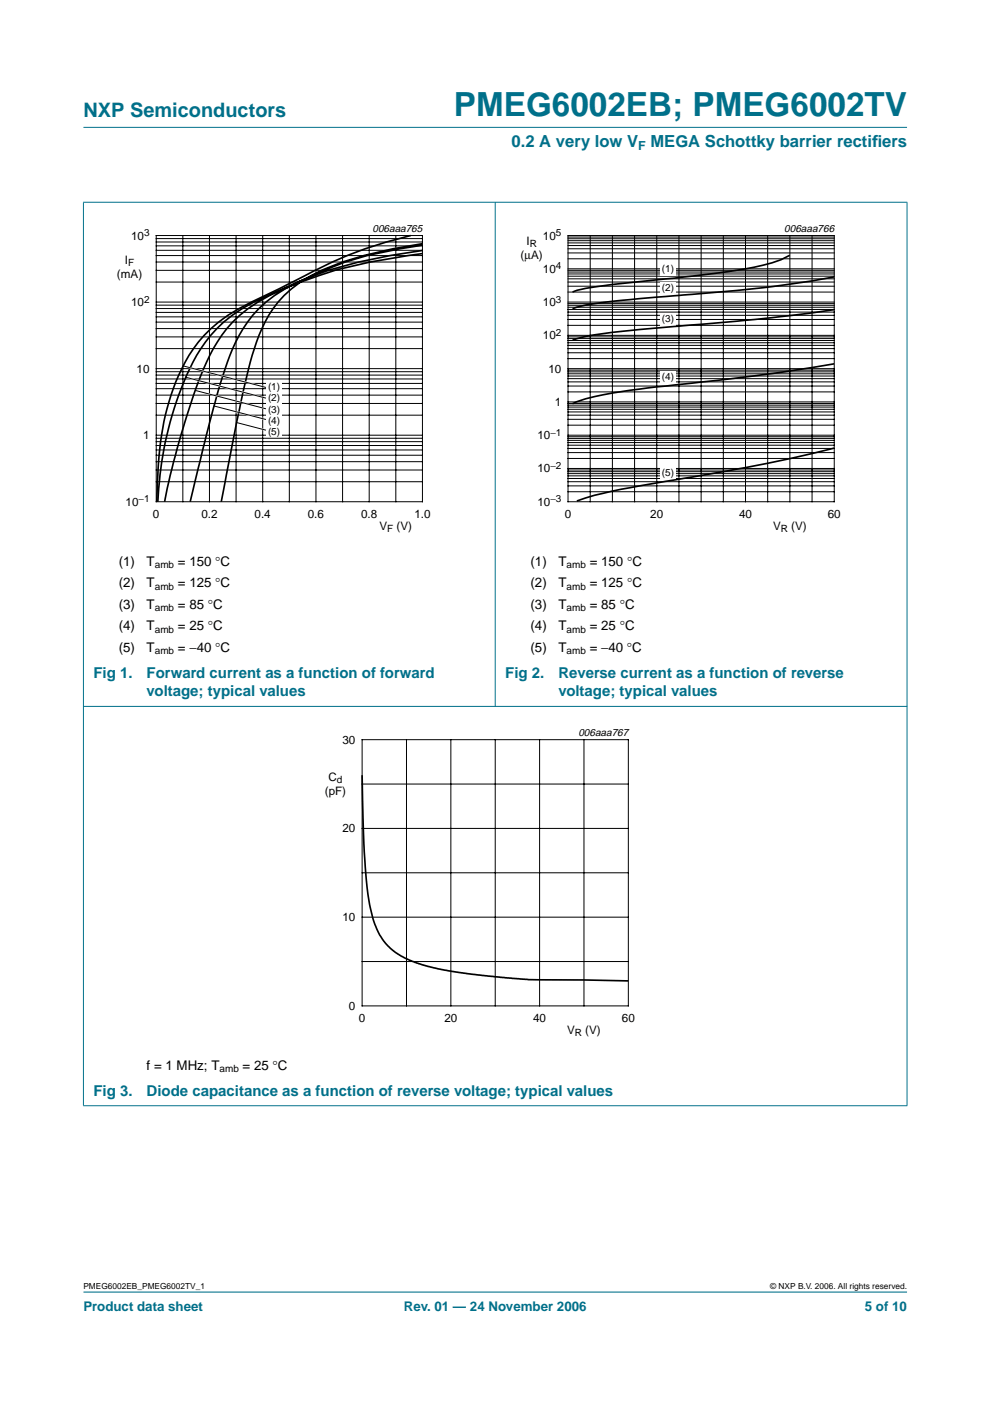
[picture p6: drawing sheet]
<svg xmlns="http://www.w3.org/2000/svg" width="210mm" height="297mm" viewBox="0 0 210 297" stroke-linecap="round" stroke-linejoin="round" font-family="sans-serif">
<g fill="#00708a" stroke="#00708a" stroke-width=".21">
<path d="M17.7 273.9h174.6z"/>
<path d="M17.7 27h174.6z"/>
<path d="M17.7 42.9v191.5z"/>
<path d="M105 42.8v107z"/>
<path d="M192.3 42.9v191.5z"/>
<path d="M17.6 42.9h174.8z"/>
<path d="M17.6 149.8h174.8z"/>
<path d="M17.6 234.4h174.8z"/>
</g>
<path d="M20.4 47.1h81.9v66.3h-81.9z" fill="none" stroke="#fff" stroke-width=".21"/>
<g fill="none" stroke="#000" stroke-width=".21">
<path d="M33.1 49.9h56.5v56.5h-56.5zM33.1 59.8h56.5M33.1 57.3h56.5M33.1 55.6h56.5M33.1 54.2h56.5M33.1 53.1h56.5M33.1 52.1h56.5M33.1 51.3h56.5M33.1 50.6h56.5M38.8 49.9v56.5M44.4 49.9v56.5M50.1 49.9v56.5"/>
<path d="M55.7 49.9v56.5M61.3 49.9v56.5M67 49.9v56.5M72.6 49.9v56.5M78.3 49.9v56.5M83.9 49.9v56.5M33.1 79.5h56.5M33.1 78.8h56.5M33.1 78.2h56.5M33.1 73.9h56.5M33.1 71.4h56.5M33.1 69.7h56.5"/>
<path d="M33.1 68.3h56.5M33.1 67.2h56.5M33.1 66.2h56.5M33.1 65.4h56.5M33.1 64.7h56.5M33.1 64h56.5M33.1 99.7h56.5M33.1 97.9h56.5M33.1 96.5h56.5M33.1 95.4h56.5M33.1 94.5h56.5M33.1 93.6h56.5"/>
<path d="M33.1 92.9h56.5M33.1 92.3h56.5M33.1 88h56.5M33.1 85.5h56.5M33.1 83.8h56.5M33.1 82.4h56.5M33.1 81.3h56.5M33.1 80.3h56.5M33.1 102.1h56.5"/>
</g>
<g fill="#fff">
<path d="M56.5 80.6h3.2v3h-3.2z"/>
<path d="M56.5 83.3h3.2v2.7h-3.2z"/>
<path d="M56.5 85.8h3.2v2.6h-3.2z"/>
<path d="M56.5 88h3.2v2.7h-3.2z"/>
<path d="M56.5 90.5h3.2v2.2h-3.2z"/>
</g>
<path d="M87.1 49.9a97.4 97.4 0 0 0-25.1 9.9l-2.8 1.4a58.5 58.5 0 0 0-12.8 7.1 30.9 30.9 0 0 0-10.2 15.5 67.2 67.2 0 0 0-2.9 19.8l-.1 2.8M89.6 51.7a81.3 81.3 0 0 0-21.4 5.6 23.8 23.8 0 0 0-13.8 15.2 160.6 160.6 0 0 0-4.5 18.4l-3 15.5M89.6 53.8a98.4 98.4 0 0 0-29.4 7.4 28.9 28.9 0 0 0-13.2 9.9 60.6 60.6 0 0 0-7.4 16.9l-1.2 4.3a165.2 165.2 0 0 0-3.5 14.1M89.6 52a73.7 73.7 0 0 0-20.9 5.3l-5.5 2.5a113.1 113.1 0 0 0-11.9 5.7 30.2 30.2 0 0 0-12.3 15.5 74.5 74.5 0 0 0-5.5 25.4M89.6 53.1a105.2 105.2 0 0 0-23.1 5.3 28.4 28.4 0 0 0-14 9.9 48.7 48.7 0 0 0-6.5 15.5l-2.2 8.5-3.5 14.1" fill="none" stroke="#000" stroke-width=".35"/>
<path d="M39.5 77.8l16.6 4.3M39.7 80.1l16.4 4.2M42 82.9l14.1 3.7M45.8 86.2l10.4 2.7M50.5 89.7l5.7 1.5" fill="none" stroke="#fff" stroke-width=".35"/>
<g fill="none" stroke="#000" stroke-width=".21">
<path d="M120.4 49.9h56.5v56.5h-56.5zM120.4 59.8h56.5M120.4 59.1h56.5M120.4 58.6h56.5M120.4 58.1h56.5M120.4 57.7h56.5M120.4 57.3h56.5M120.4 57h56.5M120.4 54.9h56.5M120.4 53.6h56.5M120.4 52.7h56.5M120.4 52.1h56.5"/>
<path d="M120.4 51.5h56.5M120.4 51h56.5M120.4 50.6h56.5M120.4 50.3h56.5M125.1 49.9v56.5M129.8 49.9v56.5M134.5 49.9v56.5M139.2 49.9v56.5M144 49.9v56.5M148.7 49.9v56.5M153.4 49.9v56.5M158.1 49.9v56.5"/>
<path d="M162.8 49.9v56.5M167.5 49.9v56.5M172.2 49.9v56.5M38.9 77.6l17.4 4.5M39.4 80l16.9 4.4M120.4 79.7h56.5M120.4 79.3h56.5M120.4 78.8h56.5M120.4 78.5h56.5M120.4 78.2h56.5M120.4 76h56.5M120.4 74.8h56.5"/>
<path d="M120.4 73.9h56.5M120.4 73.2h56.5M120.4 72.7h56.5M120.4 72.2h56.5M120.4 71.8h56.5M120.4 71.4h56.5M120.4 71.1h56.5M120.4 69h56.5M120.4 67.7h56.5M120.4 66.9h56.5M120.4 66.2h56.5M120.4 65.6h56.5"/>
<path d="M120.4 65.1h56.5M120.4 64.7h56.5M120.4 64.4h56.5M120.4 64h56.5M120.4 61.9h56.5M120.4 60.7h56.5M41.5 82.8l14.8 3.9M45.4 86.1l10.9 2.8M50.2 89.6l6.1 1.6M120.4 99.7h56.5M120.4 99.3h56.5M120.4 97.2h56.5"/>
<path d="M120.4 96h56.5M120.4 95.1h56.5M120.4 94.4h56.5M120.4 93.8h56.5M120.4 93.4h56.5M120.4 93h56.5M120.4 92.6h56.5M120.4 92.3h56.5M120.4 90.1h56.5M120.4 88.9h56.5M120.4 88h56.5M120.4 87.3h56.5"/>
<path d="M120.4 86.8h56.5M120.4 86.3h56.5M120.4 85.9h56.5M120.4 85.5h56.5M120.4 85.2h56.5M120.4 83.1h56.5M120.4 81.8h56.5M120.4 81h56.5M120.4 80.3h56.5M120.4 104.3h56.5M120.4 103h56.5M120.4 102.1h56.5"/>
<path d="M120.4 101.4h56.5M120.4 100.9h56.5M120.4 100.4h56.5M120.4 100h56.5"/>
</g>
<path d="M107.7 47.1h81.9v66.3h-81.9z" fill="none" stroke="#fff" stroke-width=".21"/>
<g fill="#fff">
<path d="M140 55.7h3.3v2.6h-3.3z"/>
<path d="M140 59.9h3.3v2.6h-3.3z"/>
<path d="M140 66.4h3.3v2.6h-3.3z"/>
<path d="M140 78.8h3.3v2.6h-3.3z"/>
<path d="M140 98.9h3.3v2.6h-3.3z"/>
</g>
<path d="M167.4 54.1a27.5 27.5 0 0 1-9.4 2.9 712.8 712.8 0 0 1-30.1 3.6 27 27 0 0 0-6.5 1.3M176.8 58.7a334.6 334.6 0 0 1-35.7 4.2l-3.8 .3a111.8 111.8 0 0 0-15 1.9l-.9 .4M176.8 77.1a714.1 714.1 0 0 1-41.3 5.4l-5.7 .8a38.6 38.6 0 0 0-8.4 2.3M176.8 65.7a644.6 644.6 0 0 1-39.5 4 99.7 99.7 0 0 0-15 2.1l-.9 .3M176.8 95a515.7 515.7 0 0 1-39.5 7.7 90.1 90.1 0 0 0-15 3.5M76.8 164.4a232.9 232.9 0 0 0 1 23.6l.6 3.8a19.5 19.5 0 0 0 2.2 6.6l1.1 1.6 1 1 2.4 1.8 3.7 1.5 5.4 1.4 8.1 1.1 9.7 .9 21.2 .3" fill="none" stroke="#000" stroke-width=".35"/>
<path d="M76.8 156.8h56.4v56.5h-56.4zM86.2 156.8v56.5M95.6 156.8v56.5M105 156.8v56.5M114.4 156.8v56.5M123.8 156.8v56.5M76.8 166.2h56.4M76.8 175.6h56.4M76.8 185h56.4M76.8 194.5h56.4M76.8 203.9h56.4" fill="none" stroke="#000" stroke-width=".21"/>
<path d="M64.1 154h81.8v66.3h-81.8z" fill="none" stroke="#fff" stroke-width=".21"/>
<text font-size="7.1" fill="#00708a" x="96.2" y="24.7">PMEG6002EB; PMEG6002TV</text>
<text font-size="4.2" fill="#00708a" x="17.7" y="24.9">NXP Semiconductors</text>
<g font-size="3.5" fill="#00708a">
<text x="108.5" y="31.1">0.2 A very low V</text>
<text x="137.9" y="31.1">MEGA Schottky barrier rectif</text>
<text x="184.9" y="31.1">iers</text>
</g>
<g font-size="3.2" fill="#00708a">
<text x="19.8" y="143.8">Fig 1.</text>
<text x="31.1" y="143.8">Forward current as a function of forward</text>
<text x="107.1" y="143.8">Fig 2.</text>
<text x="118.4" y="143.8">Reverse current as a function of reverse</text>
<text x="31.1" y="147.7">voltage; typical values</text>
<text x="118.4" y="147.7">voltage; typical values</text>
<text x="19.8" y="232.3">Fig 3.</text>
<text x="31.1" y="232.3">Diode capacitance as a function of reverse voltage; typical values</text>
</g>
<g font-size="2.8">
<text x="25.2" y="119.9">(1)</text>
<text x="31.1" y="119.9">T</text>
<text x="37.7" y="119.9">= 150 °C</text>
<text x="112.5" y="119.9">(1)</text>
<text x="118.4" y="119.9">T</text>
<text x="125" y="119.9">= 150 °C</text>
<text x="25.2" y="124.5">(2)</text>
<text x="31.1" y="124.5">T</text>
<text x="37.7" y="124.5">= 125 °C</text>
<text x="112.5" y="124.5">(2)</text>
<text x="118.4" y="124.5">T</text>
<text x="125" y="124.5">= 125 °C</text>
<text x="25.2" y="129.1">(3)</text>
<text x="31.1" y="129.1">T</text>
<text x="37.7" y="129.1">= 85 °C</text>
<text x="112.5" y="129.1">(3)</text>
<text x="118.4" y="129.1">T</text>
<text x="125" y="129.1">= 85 °C</text>
<text x="25.2" y="133.7">(4)</text>
<text x="31.1" y="133.7">T</text>
<text x="37.7" y="133.7">= 25 °C</text>
<text x="112.5" y="133.7">(4)</text>
<text x="118.4" y="133.7">T</text>
<text x="125" y="133.7">= 25 °C</text>
<text x="25.2" y="138.3">(5)</text>
<text x="31.1" y="138.3">T</text>
<text x="37.7" y="138.3">= −40 °C</text>
<text x="112.5" y="138.3">(5)</text>
<text x="118.4" y="138.3">T</text>
<text x="125" y="138.3">= −40 °C</text>
<text x="31.1" y="226.8">f = 1 MHz; T</text>
<text x="51.4" y="226.8">= 25 °C</text>
</g>
<g font-size="2.8" fill="#00708a">
<text x="17.7" y="278">Product data sheet</text>
<text x="85.6" y="278">Rev. 01 — 24 November 2006</text>
<text x="183.4" y="278">5 of 10</text>
</g>
<text font-size="2.6" fill="#00708a" x="135.3" y="31.8">F</text>
<g font-size="2.5">
<text x="27.8" y="50.8">10</text>
<text x="111.6" y="51.9">I</text>
<text x="115.1" y="50.8">10</text>
<text x="24.8" y="59">(mA)</text>
<text x="26.5" y="56">I</text>
<text x="110.4" y="54.8">(µA)</text>
<text x="115.1" y="57.8">10</text>
<text x="27.8" y="64.9">10</text>
<text x="115.1" y="64.9">10</text>
<text x="115.1" y="71.9">10</text>
<text x="29" y="79">10</text>
<text x="116.3" y="79">10</text>
<text x="117.7" y="86.1">1</text>
<text x="30.3" y="93.1">1</text>
<text x="113.9" y="93.1">10</text>
<text x="113.9" y="100.2">10</text>
<text x="26.6" y="107.2">10</text>
<text x="113.9" y="107.2">10</text>
<text x="32.4" y="109.8">0</text>
<text x="42.7" y="109.8">0.2</text>
<text x="54" y="109.8">0.4</text>
<text x="65.3" y="109.8">0.6</text>
<text x="76.6" y="109.8">0.8</text>
<text x="80.5" y="112.3">V</text>
<text x="84.1" y="112.3">(V)</text>
<text x="87.9" y="109.8">1.0</text>
<text x="119.7" y="109.8">0</text>
<text x="137.9" y="109.8">20</text>
<text x="156.7" y="109.8">40</text>
<text x="163.9" y="112.3">V</text>
<text x="167.8" y="112.3">(V)</text>
<text x="175.5" y="109.8">60</text>
<text x="72.6" y="157.7">30</text>
<text x="69.7" y="165.6">C</text>
<text x="68.9" y="168.6">(pF)</text>
<text x="72.6" y="176.5">20</text>
<text x="72.6" y="195.3">10</text>
<text x="74" y="214.1">0</text>
<text x="76.1" y="216.7">0</text>
<text x="94.2" y="216.7">20</text>
<text x="113" y="216.7">40</text>
<text x="120.2" y="219.2">V</text>
<text x="124.1" y="219.2">(V)</text>
<text x="131.8" y="216.7">60</text>
</g>
<g font-size="2.2">
<text x="79" y="49.1">006aaa765</text>
<text x="166.3" y="49.1">006aaa766</text>
<text x="122.6" y="156">006aaa767</text>
</g>
<g font-size="2.1">
<text x="30.5" y="50">3</text>
<text x="112.3" y="52.3">R</text>
<text x="117.8" y="50">5</text>
<text x="27.2" y="56.5">F</text>
<text x="117.8" y="57.1">4</text>
<text x="140.3" y="57.6">(1)</text>
<text x="30.5" y="64.2">2</text>
<text x="117.8" y="64.2">3</text>
<text x="140.3" y="61.8">(2)</text>
<text x="117.8" y="71.2">2</text>
<text x="140.3" y="68.3">(3)</text>
<text x="56.8" y="82.7">(1)</text>
<text x="140.3" y="80.6">(4)</text>
<text x="56.8" y="85.1">(2)</text>
<text x="56.8" y="87.5">(3)</text>
<text x="56.8" y="89.8">(4)</text>
<text x="56.8" y="92.2">(5)</text>
<text x="116.7" y="92.4">−1</text>
<text x="116.7" y="99.4">−2</text>
<text x="140.3" y="100.8">(5)</text>
<text x="29.4" y="106.5">−1</text>
<text x="116.7" y="106.5">−3</text>
<text x="82.1" y="112.8">F</text>
<text x="165.5" y="112.8">R</text>
<text x="32.8" y="120.4">amb</text>
<text x="32.8" y="125">amb</text>
<text x="120.1" y="120.4">amb</text>
<text x="120.1" y="125">amb</text>
<text x="32.8" y="129.6">amb</text>
<text x="120.1" y="129.6">amb</text>
<text x="32.8" y="134.2">amb</text>
<text x="120.1" y="134.2">amb</text>
<text x="32.8" y="138.8">amb</text>
<text x="120.1" y="138.8">amb</text>
<text x="71.4" y="166.1">d</text>
<text x="121.9" y="219.7">R</text>
<text x="46.5" y="227.3">amb</text>
</g>
<g font-size="1.8">
<text x="17.7" y="273.4">PMEG6002EB_PMEG6002TV_1</text>
<text x="163.3" y="273.4">© NXP B.V. 2006. All rights reserved.</text>
</g>
</svg>
